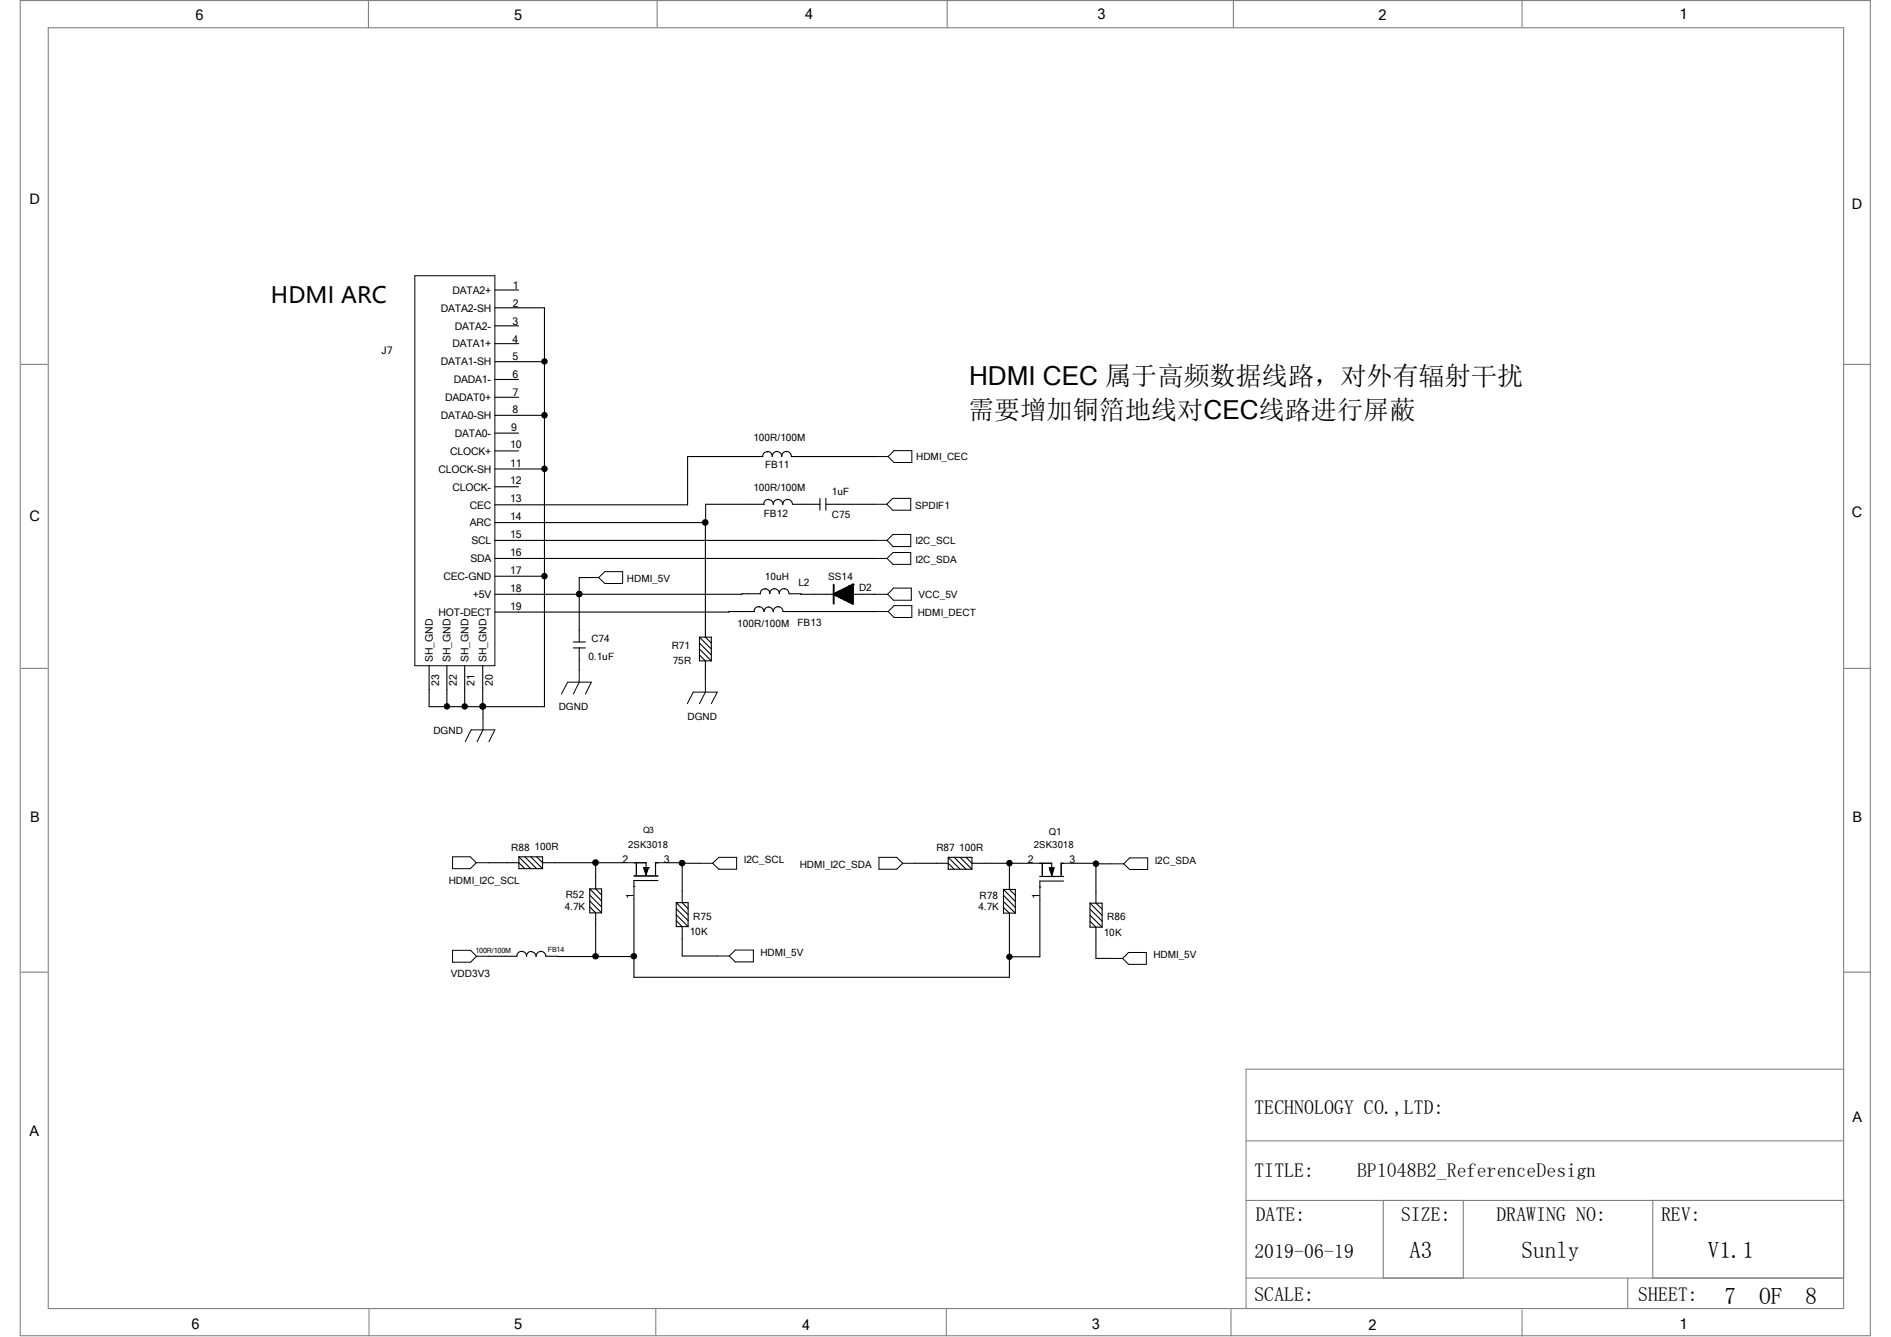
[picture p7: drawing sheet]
<svg xmlns="http://www.w3.org/2000/svg" width="297mm" height="210mm" viewBox="0 0 297 210" stroke-linecap="round" stroke-linejoin="round" font-family="sans-serif">
<g fill="none" stroke="#7f7f7f" stroke-width=".17">
<path d="M3.2 .1h290.6v209.7h-290.6zM7.6 4.4h282v201.1h-282zM57.9 .2v4.2M103.2 .1v4.1M148.8 .2v4.1M193.7 .2v4.1M239.1 .1v4.1M3.3 57.2h4.2M289.6 57.2h4.1M3.3 105h4.2M289.6 105h4.2M3.3 152.7h4.2"/>
<path d="M289.6 152.7h4.1M195.7 179.2h93.7M289.4 167.9h-93.7v37.5M195.7 188.6h93.9M217.3 188.6v12.1M229.8 188.6v12.1M259.6 188.6v12.1M58 205.7v4.1M103 205.6v4.1M148.6 205.7v4.1M193.3 205.7v4.1M195.7 200.7h93.9"/>
<path d="M239.1 205.7v4.1M255.7 200.7v4.7"/>
</g>
<g fill="none" stroke="#000" stroke-width=".17">
<path d="M77.7 45.6h3.7M77.7 48.3h7.8v62.7h-18.1v-6.4M77.7 51.2h3.7M77.7 54h3.7M77.7 56.8h7.8M77.7 59.6h3.7M77.7 62.4h3.7M77.7 65.2h7.8M77.7 68h3.7M77.7 70.8h3.7M77.7 73.7h7.8M77.7 76.5h3.7"/>
<path d="M119.8 71.7h-11.8v7.6h-30.3M120 79.2h-9.2v2.9h-33.1M120.5 70.9a.76 .76 0 0 1 .8 .8M120.6 71a.67 .67 0 0 0-.8 .7M122 70.9a.77 .77 0 0 1 .8 .8M122 71a.66 .66 0 0 0-.7 .7M122.2 78.4a.77 .77 0 0 1 .7 .8M122.2 78.5a.66 .66 0 0 0-.7 .7 .72 .72 0 0 0-.8-.7 .67 .67 0 0 0-.7 .7M123.5 70.9a.76 .76 0 0 1 .8 .8h13.3M123.6 71a.67 .67 0 0 0-.8 .7M123.7 78.4a.76 .76 0 0 1 .8 .8M123.7 78.5a.67 .67 0 0 0-.8 .7"/>
<path d="M124.5 79.2h4.3M128.8 78.3v1.8M129.7 78.3v1.8M129.7 79.2h7.7M77.7 84.9h59.8M77.7 87.7h59.8M77.7 90.5h7.8M91 93.3h.1M92.2 90.7h-1.2v10.1M110.8 82.1v18l.9 .9M118.5 96.1h-40.8M119.2 95.3a.76 .76 0 0 1 .8 .8"/>
<path d="M119.3 95.4a.58 .58 0 0 0-.7 .1 .58 .58 0 0 0-.1 .6M119.4 93.3h-2.9h-38.8M120.1 92.5a.76 .76 0 0 1 .8 .8M120.2 92.5a.67 .67 0 0 0-.8 .8M120.7 95.3a.8 .8 0 0 1 .8 .8M120.7 95.3a.72 .72 0 0 0-.7 .8M121.6 92.5a.77 .77 0 0 1 .8 .8M121.7 92.5a.66 .66 0 0 0-.8 .7M122.2 95.3a.66 .66 0 0 0-.7 .8M122.2 95.3a.76 .76 0 0 1 .8 .8h14.6M123.1 92.5a.76 .76 0 0 1 .8 .8M123.2 92.5a.67 .67 0 0 0-.8 .7"/>
<path d="M124 93.3h6.9M133.9 93.3h3.6M70.2 111h.1M70.2 104.6v6.4M73 104.6v6.4M75.8 111h.1M75.8 104.6v6.4M75.9 111h.1M75.9 111v1.8M90 100.8h1.9M90 101.8h1.9M91 101.8v3.5"/>
<path d="M109.9 100.1v3.7h1.8M109.9 100.1h1.8v3.7M109.9 102.9l.9 .9v3M109.9 101.9l1.8 1.9M109.9 101l1.8 1.9M109.9 100.1l1.8 1.8M76.7 135.5h4.8l.9 .9M81.5 134.6v1.8h3.7M81.5 134.6h3.7v1.8M81.5 134.6l1.9 1.8M82.4 134.6l1.9 1.8M83.4 134.6l1.8 1.8"/>
<path d="M84.3 134.6l.9 .9h12.5M92.6 139.6h1.9v3.8M92.6 139.6v3.8h1.9M92.6 139.6l1.9 1.9M93.6 135.5v4.1l.9 1M99.6 137.6h3.7M99.6 135.5h1.9v2.1M99.9 135.5v2.1M101.1 136.3h.1M101.1 136.3l.4 1.1 .4-1.1M101.1 136.3h.8M101.1 136.5h.7"/>
<path d="M101.2 136.7h.5M101.3 136.9h.3M101.3 136.3v.5M101.3 137.1h.3M101.4 137.3h.1M101.6 136.3v.6M101.9 136.3h.1M103.3 135.5h-.3v2.1M103.3 138.3h-3.7v.9M105.2 135.5h1.9v6.3l1 .9M107.1 135.6h3M143.7 135.6h5.2l1 .9"/>
<path d="M148.9 134.7v1.8h3.8M148.9 134.7h3.8v1.8M148.9 134.7l1.9 1.8M149.9 134.7l1.8 1.8M150.8 134.7l1.9 1.8M151.7 134.7l1 .9h8.7M157.6 139.7h1.9v3.7M157.6 139.7v3.7h1.9M157.6 139.7l1.9 1.9M158.5 135.6v4.1l1 .9M163.3 135.6h1.9v.7M163.3 137.7h3.7"/>
<path d="M163.7 135.6v2.1M164.8 136.5h.7M164.9 136.7h.5M165 136.9h.4M165 136.3v.5M165.1 137.3h.2M165.1 136.3v1M165.2 137.5h.1M165.2 136.5v1.2M165.4 136.3v.8h-.4M165.5 136.3h-.7l.4 1.2M165.5 136.3l-.3 1.2"/>
<path d="M165.5 136.3v.1M167 135.6h-.3v2.1M167 138.4h-3.7v.9M168.9 135.6h3.2v6.3l1 .9M172.1 135.7h2.5M76.7 150.2h4.5M82 149.5v-.1a.67 .67 0 0 0-.8 .8M82 149.4a.76 .76 0 0 1 .7 .8M83.5 149.5a.8 .8 0 0 1 .7 .7M83.5 149.5a.67 .67 0 0 0-.8 .7M85 149.5a.66 .66 0 0 0-.8 .7M85 149.4a.76 .76 0 0 1 .7 .8h13.9"/>
<path d="M92.6 140.6l1.9 1.9M92.6 141.5l1.9 1.9M92.6 142.5l1 .9v6.8M99.6 141.1v12.4h58.9v-10.1l-.9-.9M106.2 141.8h1.9v3.7M106.2 141.8v3.7h1.9M106.2 141.8l1.9 1.9M106.2 142.7l1.9 1.9M106.2 143.7l1.9 1.8M106.2 144.6l.9 .9v4.7h5.6M157.6 140.6l1.9 1.9M157.6 141.6l1.9 1.8"/>
<path d="M163.3 141.2v9.1h-4.8M171.2 141.9h1.9v3.7M171.2 141.9v3.7h1.9M171.2 141.9l1.9 1.9M171.2 142.8l1.9 1.9M171.2 143.8l1.9 1.8M171.2 144.7l.9 .9v4.9h2.3"/>
</g>
<g fill="none" stroke="#000" stroke-width=".3">
<path d="M130.9 93.3l3-1.5v3zM130.9 91.8v3M131 93.3h.1M131.1 93.4h2.8M131.5 93v.6M131.6 93.6h2.3M132.1 92.8v1.1M132.1 93.9h1.8M132.6 92.5v1.6M132.6 94.2h1.3M132.8 92.4v1.9M132.9 92.4h1"/>
<path d="M133.1 92.2v2.2M133.2 94.4h.7M133.3 92.1v2.5M133.4 92.1h.5M133.6 92v2.7M133.7 94.7h.2M133.9 91.8v3M133.9 91.8h.1M133.9 93.1h-2.6v.4M133.9 92.9h-2.1v.9M133.9 92.6h-1.6v1.4"/>
</g>
<g fill="none" stroke="#000" stroke-width=".16">
<path d="M65.2 43.3h12.5v61.3h-12.5zM137.4 79.2h1.9M137.6 71.7h1.9M139.3 79.2l.9-.9h2.8v1.8h-2.8zM140.4 70.8h2.8v1.8h-2.8l-.9-.9zM92.2 90.7h1.8M94 90.7l1-.9h2.8v1.9h-2.8zM137.5 84.9h1.8M137.5 87.7h1.8M137.5 93.3h1.9M137.6 96.1h1.9M139.3 87.7l1-.9h2.7v1.8h-2.7z"/>
<path d="M139.5 96.1l.9-1h2.8v1.9h-2.8zM140.3 83.9h2.7v2h-2.7l-1-1zM140.3 92.4h2.8v1.9h-2.8l-.9-1zM73.1 116.5l.9-1.9h3.7l-.9 1.9M75.9 112.8v1.8l-1 1.9M88.2 109l1-1.9h3.7l-1 1.9M91 105.3v1.8l-1 1.9M107.9 110.5l1-1.8h3.7l-.9 1.8M110.8 106.8v1.9l-.9 1.8M71.1 134.6h2.8l.9 .9-.9 .9h-2.8zM74.8 135.5h1.9M97.7 135.5h1.9"/>
<path d="M99.6 139.2h.1M99.6 139.2v1.9M103.3 135.5h1.9M110.1 135.6h1.8M111.9 135.6l1-.9h2.8v1.8h-2.8zM138 134.7h2.8l1 .9-1 .9h-2.8zM141.8 135.6h1.9M161.4 135.6h1.9M163.3 139.3h.1M163.3 139.3v1.9M167 135.6h1.9M174.6 135.7h1.9"/>
<path d="M176.5 135.7l.9-1h2.9v1.9h-2.9zM71.1 149.3h2.8l.9 .9-.9 .9h-2.8zM74.8 150.2h1.9M112.7 150.2h1.9M115.5 149.2h2.8v1.9h-2.8l-.9-.9zM174.4 150.5h1.9M177.2 149.6h2.8v1.9h-2.8l-.9-1z"/>
</g>
<g fill="#000" stroke="#000" stroke-width=".16">
<circle cx="85.5" cy="56.8" r=".42"/>
<circle cx="85.5" cy="65.2" r=".43"/>
<circle cx="85.5" cy="73.6" r=".43"/>
<circle cx="85.5" cy="90.5" r=".43"/>
<circle cx="91" cy="93.3" r=".42"/>
<circle cx="110.8" cy="82.1" r=".44"/>
<circle cx="70.2" cy="111" r=".42"/>
<circle cx="73" cy="111" r=".42"/>
<circle cx="75.8" cy="111" r=".43"/>
<circle cx="75.9" cy="111" r=".43"/>
<circle cx="93.5" cy="135.5" r=".44"/>
<circle cx="107.1" cy="135.6" r=".44"/>
<circle cx="158.5" cy="135.6" r=".43"/>
<circle cx="172.1" cy="135.7" r=".43"/>
<circle cx="93.5" cy="150.2" r=".43"/>
<circle cx="99.6" cy="150.2" r=".43"/>
<circle cx="158.5" cy="150.3" r=".42"/>
</g>
<g font-size="4.1">
<text x="152.1" y="65.7">需要增加铜箔地线对CEC线路进行屏蔽</text>
<text x="152.2" y="60.5">HDMI CEC 属于高频数据线路，对外有辐射干扰</text>
</g>
<g font-size="3.6">
<text x="221.4" y="197.5">A3</text>
<text x="239" y="197.5">Sunly</text>
<text x="268.2" y="197.5">V1.1</text>
<text x="270.8" y="204.8">7</text>
<text x="276.3" y="204.8">OF</text>
<text x="283.6" y="204.8">8</text>
</g>
<text font-size="3.5" x="42.5" y="47.6">HDMI ARC</text>
<g font-size="3.1">
<text x="197" y="175">TECHNOLOGY CO.,LTD:</text>
<text x="197" y="184.8">TITLE:</text>
<text x="213.1" y="184.8">BP1048B2_ReferenceDesign</text>
<text x="197.2" y="191.8">DATE:</text>
<text x="220" y="191.8">SIZE:</text>
<text x="235" y="191.8">DRAWING NO:</text>
<text x="260.9" y="191.8">REV:</text>
<text x="197" y="197.5">2019-06-19</text>
<text x="197" y="204.3">SCALE:</text>
<text x="257.3" y="204.3">SHEET:</text>
</g>
<g font-size="2.3">
<text x="30.7" y="3.1">6</text>
<text x="80.7" y="3.1">5</text>
<text x="126.5" y="3">4</text>
<text x="172.4" y="2.9">3</text>
<text x="216.5" y="3.1">2</text>
<text x="263.8" y="2.9">1</text>
<text x="4.7" y="32.1">D</text>
<text x="290.9" y="32.8">D</text>
<text x="4.6" y="81.8">C</text>
<text x="290.9" y="81.2">C</text>
<text x="4.7" y="129">B</text>
<text x="290.9" y="129">B</text>
<text x="4.7" y="178.4">A</text>
<text x="290.9" y="176.2">A</text>
<text x="30.1" y="208.7">6</text>
<text x="80.7" y="208.7">5</text>
<text x="126" y="208.8">4</text>
<text x="171.5" y="208.7">3</text>
<text x="214.9" y="208.8">2</text>
<text x="263.8" y="208.7">1</text>
</g>
<g font-size="1.6">
<text x="71.1" y="46.1">DATA2+</text>
<text x="80.6" y="45.4">1</text>
<text x="69.3" y="48.9">DATA2-SH</text>
<text x="71.5" y="51.8">DATA2-</text>
<text x="80.5" y="51">3</text>
<text x="80.5" y="53.8">4</text>
<text x="80.6" y="48.3">2</text>
<text x="59.9" y="55.6">J7</text>
<text x="69.3" y="57.4">DATA1-SH</text>
<text x="71.1" y="54.6">DATA1+</text>
<text x="80.5" y="56.6">5</text>
<text x="80.5" y="59.4">6</text>
<text x="69.3" y="65.8">DATA0-SH</text>
<text x="69.9" y="63">DADAT0+</text>
<text x="71.3" y="60.2">DADA1-</text>
<text x="80.5" y="62.2">7</text>
<text x="80.5" y="64.9">8</text>
<text x="70.7" y="71.4">CLOCK+</text>
<text x="71.5" y="68.6">DATA0-</text>
<text x="80.1" y="70.4">10</text>
<text x="80.3" y="67.6">9</text>
<text x="118.3" y="69.3">100R/100M</text>
<text x="68.9" y="74.3">CLOCK-SH</text>
<text x="71.1" y="77">CLOCK-</text>
<text x="80.1" y="73.3">11</text>
<text x="80.1" y="76.1">12</text>
<text x="118.3" y="77.1">100R/100M</text>
<text x="120.2" y="73.6">FB11</text>
<text x="130.6" y="77.7">1uF</text>
<text x="143.9" y="72.3">HDMI_CEC</text>
<text x="73.8" y="79.9">CEC</text>
<text x="73.8" y="82.7">ARC</text>
<text x="80.1" y="78.9">13</text>
<text x="80.1" y="81.7">14</text>
<text x="120" y="81.2">FB12</text>
<text x="130.6" y="81.3">C75</text>
<text x="143.7" y="79.9">SPDIF1</text>
<text x="73.9" y="88.3">SDA</text>
<text x="74" y="85.5">SCL</text>
<text x="80.1" y="84.5">15</text>
<text x="80.1" y="87.3">16</text>
<text x="143.8" y="85.5">I2C_SCL</text>
<text x="143.8" y="88.4">I2C_SDA</text>
<text x="69.7" y="91.1">CEC-GND</text>
<text x="74.3" y="93.9">+5V</text>
<text x="80.1" y="90.2">17</text>
<text x="80.1" y="93">18</text>
<text x="80.1" y="95.8">19</text>
<text x="98.5" y="91.4">HDMI_5V</text>
<text x="120.1" y="91.1">10uH</text>
<text x="125.4" y="92">L2</text>
<text x="130.1" y="91.1">SS14</text>
<text x="134.9" y="92.8">D2</text>
<text x="144.3" y="93.9">VCC_5V</text>
<text x="68.9" y="96.7">HOT-DECT</text>
<text x="92.9" y="100.8">C74</text>
<text x="105.5" y="101.9">R71</text>
<text x="115.8" y="98.6">100R/100M</text>
<text x="125.3" y="98.3">FB13</text>
<text x="144.1" y="96.7">HDMI_DECT</text>
<text x="68" y="104" transform="rotate(-90 68 104)">SH_GND</text>
<text x="69" y="107.7" transform="rotate(-90 69 107.7)">23</text>
<text x="70.8" y="104" transform="rotate(-90 70.8 104)">SH_GND</text>
<text x="71.8" y="107.7" transform="rotate(-90 71.8 107.7)">22</text>
<text x="73.6" y="104" transform="rotate(-90 73.6 104)">SH_GND</text>
<text x="74.5" y="107.7" transform="rotate(-90 74.5 107.7)">21</text>
<text x="76.4" y="104" transform="rotate(-90 76.4 104)">SH_GND</text>
<text x="77.4" y="107.7" transform="rotate(-90 77.4 107.7)">20</text>
<text x="92.4" y="103.6">0.1uF</text>
<text x="105.7" y="104.3">75R</text>
<text x="87.8" y="111.5">DGND</text>
<text x="108" y="113">DGND</text>
<text x="68.1" y="115.4">DGND</text>
<text x="80.3" y="133.6">R88</text>
<text x="83.9" y="133.6">100R</text>
<text x="97.7" y="135.5">2</text>
<text x="104.3" y="135.5">3</text>
<text x="116.8" y="135.6">I2C_SCL</text>
<text x="125.6" y="136.3">HDMI_I2C_SDA</text>
<text x="147.1" y="133.6">R87</text>
<text x="150.7" y="133.7">100R</text>
<text x="161.5" y="135.6">2</text>
<text x="168" y="135.6">3</text>
<text x="181.4" y="135.7">I2C_SDA</text>
<text x="70.5" y="138.9">HDMI_I2C_SCL</text>
<text x="88.7" y="142.9">4.7K</text>
<text x="88.9" y="141.1">R52</text>
<text x="99.6" y="141.1" transform="rotate(-90 99.6 141.1)">1</text>
<text x="153.7" y="142.9">4.7K</text>
<text x="153.8" y="141.1">R78</text>
<text x="163.3" y="141.2" transform="rotate(-90 163.3 141.2)">1</text>
<text x="108.3" y="146.9">10K</text>
<text x="108.9" y="144.4">R75</text>
<text x="173.4" y="146.9">10K</text>
<text x="173.9" y="144.5">R86</text>
<text x="70.8" y="153.5">VDD3V3</text>
<text x="119.4" y="150.2">HDMI_5V</text>
<text x="181.1" y="150.5">HDMI_5V</text>
</g>
<g font-size="1.5">
<text x="164.7" y="131.1">Q1</text>
<text x="98.7" y="133.2">2SK3018</text>
<text x="162.4" y="133.3">2SK3018</text>
</g>
<text font-size="1.3" x="101" y="130.8">Q3</text>
<g font-size="1.1">
<text x="74.7" y="149.7">100R/100M</text>
<text x="86" y="149.6">FB14</text>
</g>
</svg>
